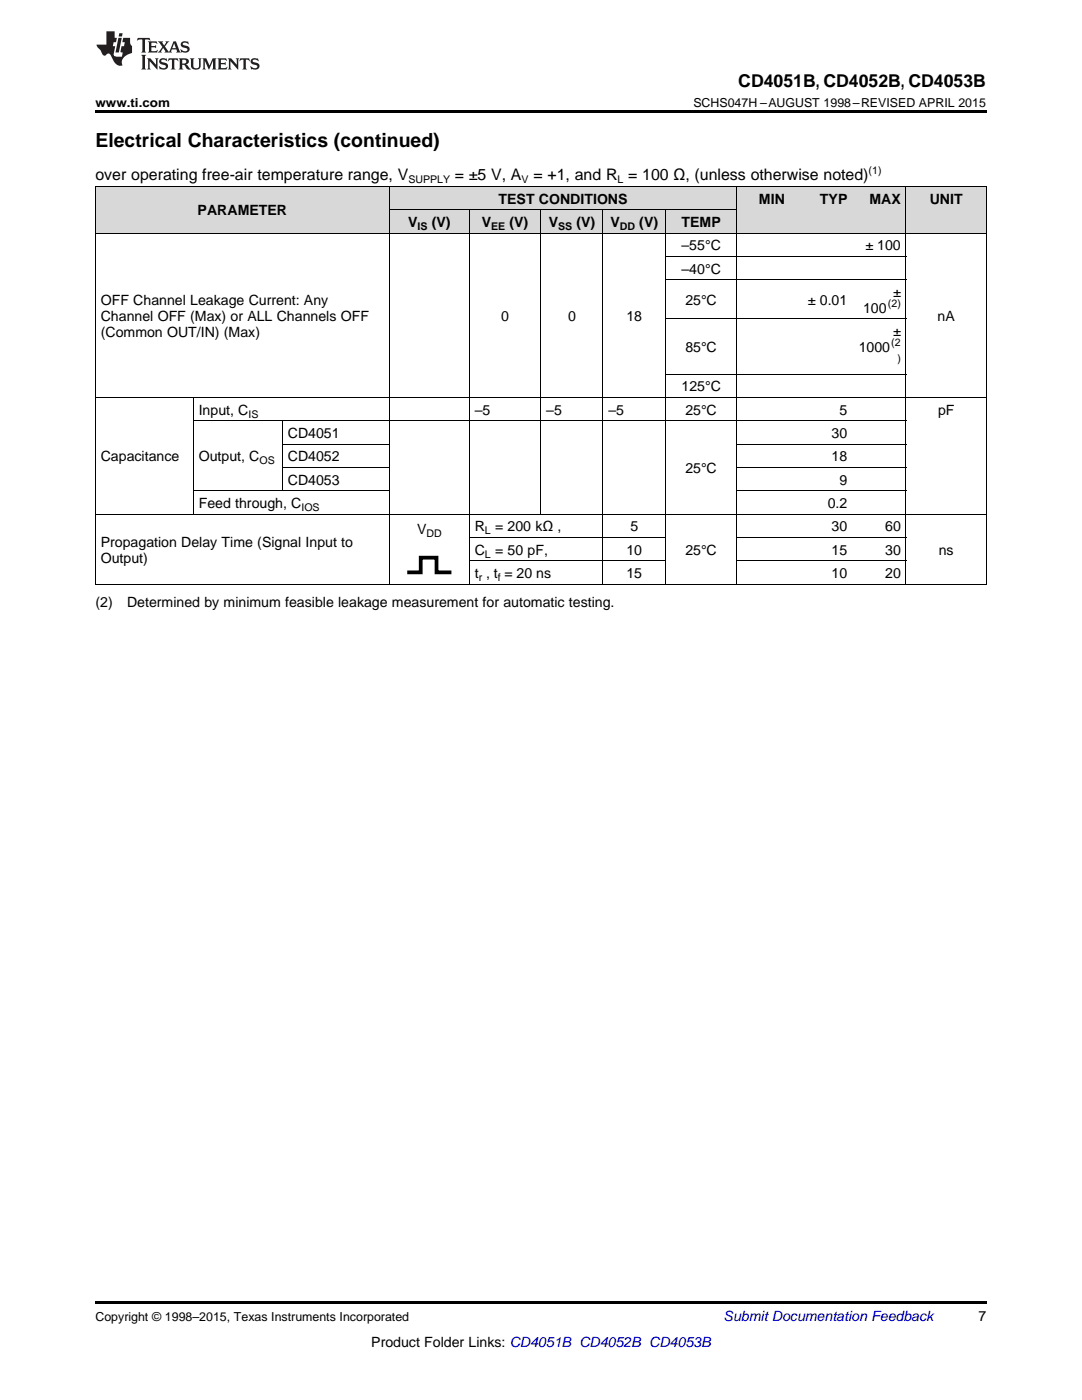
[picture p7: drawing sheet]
<svg xmlns="http://www.w3.org/2000/svg" width="216mm" height="279mm" viewBox="0 0 216 279" stroke-linecap="round" stroke-linejoin="round" font-family="sans-serif">
<g fill="#d8d8d8">
<path d="M19 37.3h19.6v9.3h-19.6z"/>
<path d="M38.6 37.3h17.8v9.3h-17.8z"/>
<path d="M56.4 37.3h21.3v9.3h-21.3z"/>
<path d="M77.7 41.9h16v4.7h-16z"/>
<path d="M93.7 41.9h14.2v4.7h-14.2z"/>
<path d="M107.9 41.9h12.5v4.7h-12.5z"/>
<path d="M120.4 41.9h12.4v4.7h-12.4z"/>
<path d="M132.8 41.9h14.2v4.7h-14.2z"/>
<path d="M147 37.3h10.7v9.3h-10.7z"/>
<path d="M157.7 37.3h12.5v9.3h-12.5z"/>
<path d="M170.2 37.3h10.6v9.3h-10.6z"/>
<path d="M180.8 37.3h16v9.3h-16z"/>
<path d="M77.7 37.3h16v4.6h-16z"/>
<path d="M93.7 37.3h14.2v4.6h-14.2z"/>
<path d="M107.9 37.3h12.5v4.6h-12.5z"/>
<path d="M120.4 37.3h12.4v4.6h-12.4z"/>
<path d="M132.8 37.3h14.2v4.6h-14.2z"/>
</g>
<path d="M19 22h177.8v.5h-177.8zM19 259.7h177.8v.5h-177.8z" fill="#000"/>
<g fill="none" stroke="#000" stroke-width=".2">
<path d="M19 37.2h177.8v79.4M19.1 37.2v79.4M77.7 37.2v79.4M147 37.2v79.4M180.8 37.2v79.4M19 46.5h177.8M77.7 41.9h69.3M93.6 41.9v74.7M107.9 41.9v60.8M120.3 41.9v74.7M132.8 41.9v74.7M132.8 55.8h48"/>
<path d="M132.8 51.2h48M19 79.3h177.8M38.5 79.3v23.4M132.8 74.7h48M132.8 63.7h48M38.6 97.9h39.1M38.6 84h142.2M56.3 84v14M56.4 93.3h21.3M56.4 88.6h21.3M147 97.9h33.8M147 93.3h33.8"/>
<path d="M147 88.6h33.8M19 116.6h177.8M19 102.6h177.8M93.7 111.9h39.1M93.7 107.3h39.1M147 111.9h33.8M147 107.3h33.8"/>
</g>
<path d="M81.6 114.2h2.4v-2.9h3.1v2.9h2.6" fill="none" stroke="#000" stroke-width=".75"/>
<g fill="#231f20">
<path d="M27.5 7.6l-.1 .5 .4-.2h.6v.1v2.1l-.2 .4h1l-.3-.4v-2.1l.1-.1h.5l.5 .2-.2-.5zM29.5 8.3l.2 .3v1.5l-.2 .4h1.8l.2-.6a1.04 1.04 0 0 1-1.3 .2v-.7h.6l.3 .2v-.6l-.3 .2h-.6v-.6l.8-.1 .4 .3-.2-.5zM31.5 8.3l.9 1.1-.9 1.1h.8l-.2-.2 .5-.7 .4 .7-.2 .2h1.5l-.1-.2 .1-.4h.9l.1 .4-.2 .2h1l-.3-.3-.7-1.9h-.5l-.9 2-.8-1 .9-1h-.8l.1 .3-.3 .5-.4-.6 .2-.2zM34.7 8.6l.4 1h-.7zM36.3 8.4a.63 .63 0 0 0-.2 .7 .63 .63 0 0 0 .6 .4l.6 .2 .1 .2a.75 .75 0 0 1-.7 .4 .75 .75 0 0 1-.6-.5l.1 .7 .1-.1a1.11 1.11 0 0 0 1.5-.6 1.13 1.13 0 0 0-1.2-.8l-.1-.4a1.04 1.04 0 0 1 1.2 .2l-.2-.5-.1 .1-.5-.2zM28.2 10.9l.2 .4v2.2l-.2 .4h1l-.3-.4v-2.2l.3-.4zM29.3 11.6l.3 .4v1.5l-.3 .4h.8l-.2-.4v-1.3l1.5 1.7v-1.9l.2-.4h-.7l.2 .4v.9l-1.1-1.3zM32 11.8a.62 .62 0 0 0-.2 .7 .62 .62 0 0 0 .6 .4l.6 .1 .1 .3a.76 .76 0 0 1-.7 .3 .76 .76 0 0 1-.6-.4l.1 .7 .1-.1a1.11 1.11 0 0 0 1.5-.6 1.13 1.13 0 0 0-1.2-.8l-.1-.4a1.04 1.04 0 0 1 1.2 .2l-.2-.6-.1 .1-.5-.1zM33.7 11.6l-.2 .6a.61 .61 0 0 1 .8-.3v1.6l-.2 .4h.9l-.2-.4v-1.6a.63 .63 0 0 1 .8 .3l-.2-.6zM35.6 11.6l.3 .4v1.5l-.3 .4h1l-.2-.2v-.8l.5 .2a.76 .76 0 0 0 1.2 .7l-1-1a.58 .58 0 0 0 .6-.5 .58 .58 0 0 0-.5-.6zM36.4 11.9h.1a.45 .45 0 0 1 .5 .1 .45 .45 0 0 1 .1 .5l-.7 .2zM37.9 11.6l.2 .2a2.17 2.17 0 0 0 .3 1.9 .99 .99 0 0 0 1.6-.6v-1.1l.2-.4h-.7l.2 .2a1.92 1.92 0 0 1-.2 1.8 .6 .6 0 0 1-.9-.5v-1.1l.2-.4zM40.4 11.6l.2 .4v1.5l-.2 .4h.7l-.2-.4v-1.4l.8 1.8 .8-1.8v1.4l-.2 .4h.9l-.2-.4v-1.5l.2-.4h-.8l-.6 1.5-.6-1.5zM43.4 11.6l.2 .4v1.5l-.2 .4h1.8l.2-.6a1.04 1.04 0 0 1-1.3 .1v-.6h.5l.4 .2v-.6l-.4 .2h-.5v-.7h.8l.3 .3-.1-.6zM45.5 11.6l.2 .4v1.5l-.2 .4h.7l-.2-.4v-1.3l1.5 1.7v-1.9l.2-.4h-.7l.2 .4v.9l-1.1-1.3zM47.9 11.6l-.1 .6a.61 .61 0 0 1 .8-.3v1.6l-.3 .4h1l-.3-.4 .1-1.6a.63 .63 0 0 1 .7 .3l-.1-.6zM50.2 11.8a.62 .62 0 0 0-.2 .7 .62 .62 0 0 0 .6 .4l.6 .1 .2 .3a.76 .76 0 0 1-.8 .3 .76 .76 0 0 1-.6-.4l.1 .7 .2-.1a1.11 1.11 0 0 0 1.5-.6 1.13 1.13 0 0 0-1.3-.8l-.1-.4a1.04 1.04 0 0 1 1.2 .2l-.1-.6-.2 .1-.5-.1z"/>
<path d="M21.2 6.3v2.6h-1.9l.1 .4 .7 .9a.91 .91 0 0 0 1 .8 .56 .56 0 0 1 .5-.3 .56 .56 0 0 1 .5 .3l.4 .8a1.53 1.53 0 0 0 1.9 1.2 1.54 1.54 0 0 1 1-2.1l.9-.3v-1.4a1.52 1.52 0 0 1-.3-1.6h-1.4l-.2 .8h.5l-.2 .8h-.4l-.2 1v.2l.4 .1-.2 .8a1.93 1.93 0 0 1-1.6-.3l.3-1.8h-.5l.2-.8h.4l.2-.8h-.4v-1.3zM23.6 7.6l-.6 2.9h.7l.6-2.9zM23.8 6.6l-.1 .7h.6l.2-.7z"/>
</g>
<text font-size="3.9" x="19" y="29.3">Electrical Characteristics (continued)</text>
<text font-size="3.5" x="147.3" y="17.3">CD4051B, CD4052B, CD4053B</text>
<g font-size="3.2">
<text x="19" y="36">over operating free-air temperature range, V</text>
<text x="90.8" y="36">= ±5 V, A</text>
<text x="106.4" y="36">= +1, and R = 100 Ω, (unless otherwise noted)</text>
</g>
<g font-size="2.8">
<text x="99.5" y="40.6">TEST CONDITIONS</text>
<text x="151.4" y="40.6">MIN</text>
<text x="163.6" y="40.6">TYP</text>
<text x="173.5" y="40.6">MAX</text>
<text x="185.5" y="40.6">UNIT</text>
<text x="39.4" y="43">PARAMETER</text>
<text x="81.5" y="45.3">V</text>
<text x="86.1" y="45.3">(V)</text>
<text x="96.1" y="45.3">V</text>
<text x="101.7" y="45.3">(V)</text>
<text x="109.5" y="45.3">V</text>
<text x="115" y="45.3">(V)</text>
<text x="121.8" y="45.3">V</text>
<text x="127.6" y="45.3">(V)</text>
<text x="136" y="45.3">TEMP</text>
<text x="136" y="50">–55°C</text>
<text x="172.7" y="50">± 100</text>
<text x="136" y="54.6">–40°C</text>
<text x="178.2" y="59.3">±</text>
<text x="20.1" y="60.9">OFF Channel Leakage Current: Any</text>
<text x="20.1" y="64">Channel OFF (Max) or ALL Channels OFF</text>
<text x="100" y="64">0</text>
<text x="113.4" y="64">0</text>
<text x="125" y="64">18</text>
<text x="136.8" y="60.9">25°C</text>
<text x="161.2" y="60.9">± 0.01</text>
<text x="172.2" y="62.4">100</text>
<text x="187.1" y="64">nA</text>
<text x="20.1" y="67.2">(Common OUT/IN) (Max)</text>
<text x="136.8" y="70.3">85°C</text>
<text x="171.3" y="70.3">1000</text>
<text x="178.2" y="67.1">±</text>
<text x="39.7" y="82.8">Input, C</text>
<text x="94.8" y="82.8">–5</text>
<text x="109" y="82.8">–5</text>
<text x="121.4" y="82.8">–5</text>
<text x="136" y="78.1">125°C</text>
<text x="136.8" y="82.8">25°C</text>
<text x="167.5" y="82.8">5</text>
<text x="187.2" y="82.8">pF</text>
<text x="57.4" y="87.4">CD4051</text>
<text x="165.9" y="87.4">30</text>
<text x="20.1" y="92.1">Capacitance</text>
<text x="39.7" y="92.1">Output, C</text>
<text x="57.4" y="92.1">CD4052</text>
<text x="136.8" y="94.4">25°C</text>
<text x="165.9" y="92.1">18</text>
<text x="39.7" y="101.4">Feed through, C</text>
<text x="57.4" y="96.7">CD4053</text>
<text x="165.2" y="101.4">0.2</text>
<text x="167.5" y="96.7">9</text>
<text x="83.2" y="106.6">V</text>
<text x="94.8" y="106">R</text>
<text x="98.8" y="106">= 200 kΩ ,</text>
<text x="125.8" y="106">5</text>
<text x="165.9" y="106">30</text>
<text x="176.6" y="106">60</text>
<text x="20.1" y="109.1">Propagation Delay Time (Signal Input to</text>
<text x="20.1" y="112.3">Output)</text>
<text x="94.8" y="110.7">C</text>
<text x="98.8" y="110.7">= 50 pF,</text>
<text x="125" y="110.7">10</text>
<text x="136.8" y="110.7">25°C</text>
<text x="165.9" y="110.7">15</text>
<text x="176.6" y="110.7">30</text>
<text x="187.3" y="110.7">ns</text>
<text x="94.8" y="115.4">t , t = 20 ns</text>
<text x="125" y="115.4">15</text>
<text x="165.9" y="115.4">10</text>
<text x="176.6" y="115.4">20</text>
<text x="19" y="121.2">(2)</text>
<text x="25.4" y="121.2">Determined by minimum feasible leakage measurement for automatic testing.</text>
<text x="195.3" y="263.6">7</text>
<text x="74.1" y="268.9">Product Folder Links: CD4051B CD4052B CD4053B</text>
</g>
<text font-size="2.8" fill="#0000c8" x="144.4" y="263.6">Submit Documentation Feedback</text>
<g font-size="2.5">
<text x="19" y="21.4">www.ti.com</text>
<text x="138.4" y="21.4">SCHS047H –AUGUST 1998–REVISED APRIL 2015</text>
<text x="19" y="263.6">Copyright © 1998–2015, Texas Instruments Incorporated</text>
</g>
<g font-size="2.1">
<text x="173.3" y="34.7">(1)</text>
<text x="81.5" y="36.6">SUPPLY</text>
<text x="104.1" y="36.6">V</text>
<text x="123.2" y="36.6">L</text>
<text x="83.3" y="45.9">IS</text>
<text x="98" y="45.9">EE</text>
<text x="111.4" y="45.9">SS</text>
<text x="123.7" y="45.9">DD</text>
<text x="177.2" y="61.3">(2)</text>
<text x="177.8" y="69.1">(2</text>
<text x="179.1" y="72.3">)</text>
<text x="49.6" y="83.3">IS</text>
<text x="51.8" y="92.6">OS</text>
<text x="60.1" y="102">IOS</text>
<text x="85.1" y="107.2">DD</text>
<text x="96.8" y="106.6">L</text>
<text x="96.8" y="111.3">L</text>
<text x="95.5" y="115.9">r</text>
<text x="99.3" y="115.9">f</text>
</g>
</svg>
